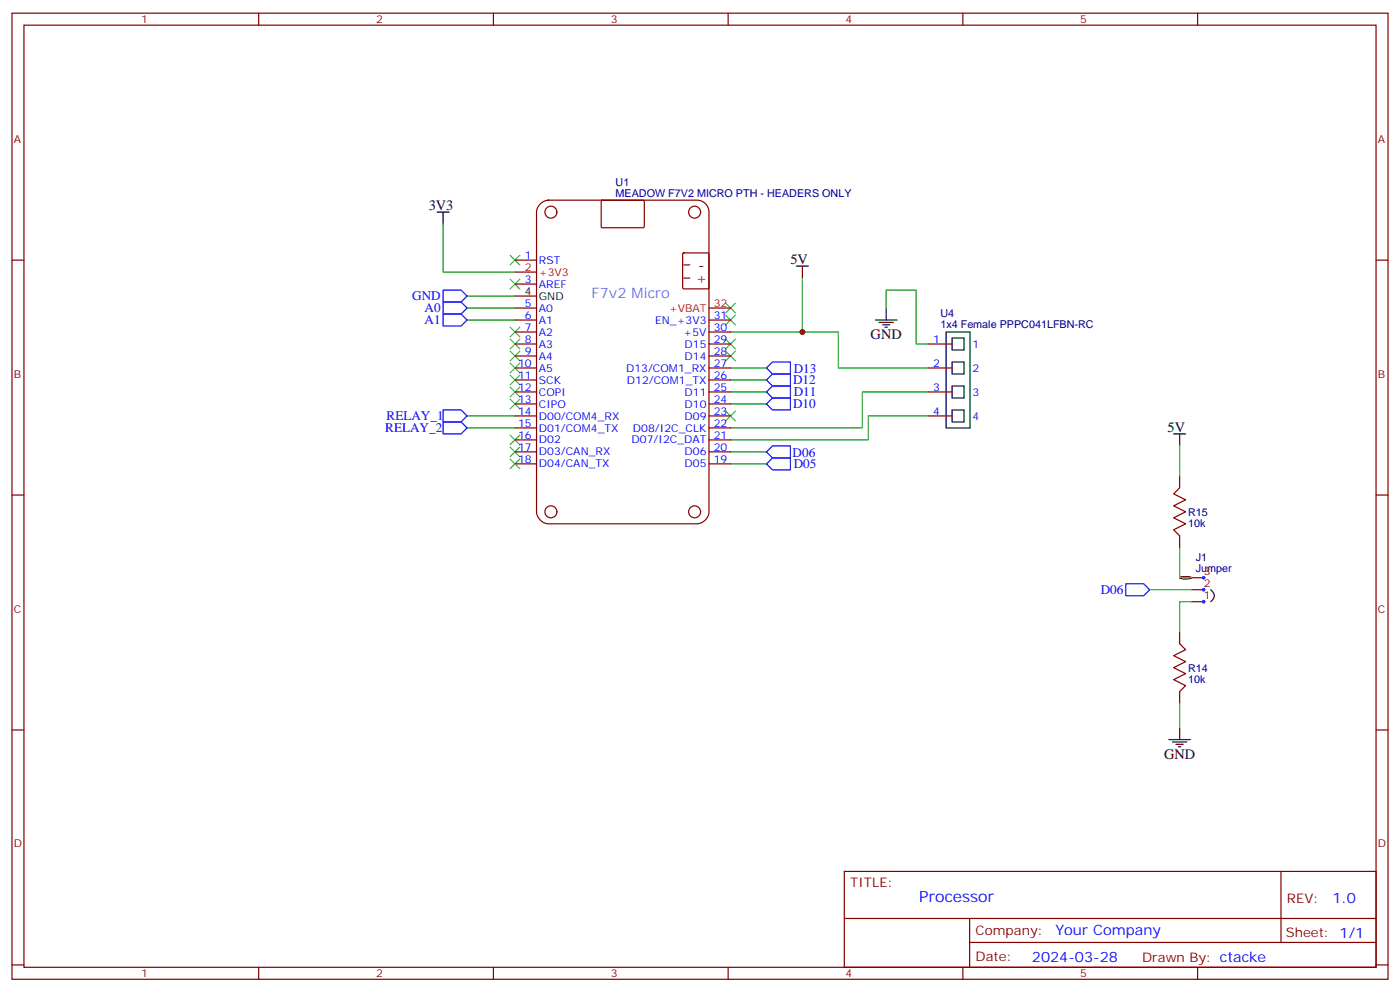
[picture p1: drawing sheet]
<svg xmlns="http://www.w3.org/2000/svg" width="412mm" height="292mm" viewBox="0 0 412 292" stroke-linecap="round" stroke-linejoin="round" font-family="sans-serif">
<g fill="none" stroke="#870000" stroke-width=".35">
<path d="M3.5 3.9h405.4v284.3h-405.4zM7.1 7.4h398.2v277.3h-398.2zM76.2 3.9v3.5M145.3 3.9v3.5M214.5 3.9v3.5M283.6 3.9v3.5M352.8 3.9v3.5M159.2 59.9a3.6 3.6 0 0 1 2.4-1h43.7a3.5 3.5 0 0 1 3.5 3.5v88.2a3.8 3.8 0 0 1-3.5 3.6h-43.7a3.8 3.8 0 0 1-3.6-3.6v-88.2a3.5 3.5 0 0 1 1.2-2.5zM177.2 59.1l.2-.2 12.2 .1 .2 .3-.1 7.6-.3 .1h-12.1l-.2-.3zM3.5 76.6h3.6M151.7 76.6h6.3M201.1 74.6l.3-.2h7.1l.3 .2v10.1l-.1 .3h-7.3l-.3-.2z"/>
<path d="M201.4 78h1.8M405.3 76.6h3.6M151.7 97.7h6.3M151.7 94.2h6.3M151.7 90.7h6.3M151.7 87.1h6.3M151.7 83.6h6.3M151.7 80.1h6.3M201.4 81.8h1.8M208.8 97.7h6.4M208.8 94.2h6.4M208.8 90.7h6.4"/>
<path d="M151.7 101.2h6.3M151.7 108.3h6.3M151.7 115.4h6.3M151.7 118.9h6.3M151.7 111.8h6.3M151.7 104.8h6.3M208.8 101.2h6.4M208.8 108.3h6.4M208.8 115.4h6.4M208.8 118.9h6.4M208.8 111.8h6.4M208.8 104.8h6.4"/>
<path d="M273.4 101.2h7.1M273.4 108.3h7.1M273.4 115.4h7.1M151.7 122.4h6.3M151.7 136.5h6.3M151.7 133h6.3M151.7 129.5h6.3M151.7 125.9h6.3M208.8 122.4h6.4M208.8 136.5h6.4M208.8 133h6.4M208.8 129.5h6.4"/>
<path d="M208.8 125.9h6.4M273.4 122.4h7.1M3.5 145.7h3.6M347.5 140.1v3.5l-1.8 1.7 3.5 1.8-3.5 1.8 3.5 1.7-3.5 1.8 3.5 1.8-3.5 1.7 1.8 1.8v3.5M405.3 145.7h3.6M351 170h3.5M351 173.6h3.5M351 177.1h3.5M347.5 185.9v3.5l1.7 1.8-3.5 1.8 3.5 1.7-3.5 1.8 3.5 1.8-3.5 1.7 3.5 1.8-1.7 1.8v3.5M3.5 214.8h3.6M405.3 214.8h3.6M248.7 256.5h156.6v28.2h-156.6z"/>
<path d="M377.3 256.5v20.9M248.7 270.3h156.5M285.6 277.4h119.6M285.6 270.3v14.1M3.5 284h3.6M76.2 284.7v3.5M145.3 284.7v3.5M214.5 284.7v3.5M283.6 284.7v3.5M352.8 284.7v3.5M405.3 284h3.6"/>
<circle cx="162.3" cy="62.4" r="1.76"/>
<circle cx="204.6" cy="62.4" r="1.76"/>
<circle cx="162.3" cy="150.6" r="1.76"/>
<circle cx="204.6" cy="150.6" r="1.76"/>
</g>
<g fill="none" stroke="#00f" stroke-width=".35">
<path d="M130.5 92.4h5.3l1.8 1.8-1.8 1.8h-5.3zM130.5 88.9h5.3l1.8 1.8-1.8 1.7h-5.3zM130.5 85.4h5.3l1.8 1.7-1.8 1.8h-5.3zM225.8 108.3l1.7-1.8h5.3v3.6h-5.3zM225.8 111.8l1.7-1.7h5.3v3.5h-5.3zM225.8 115.4l1.7-1.8h5.3v3.5h-5.3zM225.8 118.9l1.7-1.8h5.3v3.5h-5.3zM130.5 120.6h5.3l1.8 1.8-1.8 1.8h-5.3zM130.5 124.2h5.3l1.8 1.7-1.8 1.8h-5.3zM225.8 136.5l1.7-1.7h5.3v3.5h-5.3zM225.8 133l1.7-1.8h5.3v3.6h-5.3zM331.6 171.8h5.3l1.8 1.8-1.8 1.7h-5.3z"/>
<circle cx="354.5" cy="177.1" r=".35"/>
<circle cx="354.5" cy="173.6" r=".35"/>
<circle cx="354.5" cy="170" r=".35"/>
</g>
<g fill="none" stroke="#000" stroke-width=".35">
<path d="M128.8 62.4h3.5M130.5 62.4v3.6M234.6 78.3h3.5M236.4 78.3v3.5M257.9 94.2h6.3M258.9 94.9h4.3M260 95.6h2.1M260.7 96.3h.7M261.1 90.7v3.5M278.7 97.7h7.1v28.2h-7.1zM280.5 99.5h3.5v3.5h-3.5zM280.5 106.5h3.5v3.6h-3.5z"/>
<path d="M280.5 113.6h3.5v3.5h-3.5zM280.5 120.6h3.5v3.6h-3.5zM345.7 127.7h3.5M347.5 127.7v3.5M347.6 169.9a5.1 5.1 0 0 1 3.4 .1 4.6 4.6 0 0 1-3.5 0zM356.7 173.6a2.01 2.01 0 0 1 0 3.5M344.3 217.7h6.4M345.4 218.4h4.2M346.4 219.1h2.1M347.1 219.8h.7M347.5 214.1v3.6"/>
</g>
<g fill="none" stroke="#008700" stroke-width=".35">
<path d="M130.5 66v14.1h21.2M137.6 94.2h14.1M137.6 90.7h14.1M137.6 87.1h14.1M236.4 81.8v15.9h-21.2M236.4 97.7h10.5v10.6h26.5M261.1 90.7v-5.3h8.8v15.8h3.5M215.2 118.9h10.6M215.2 115.4h10.6M215.2 111.8h10.6M215.2 108.3h10.6M273.4 115.4h-19.4v10.5h-38.8"/>
<path d="M137.6 125.9h14.1M137.6 122.4h14.1M215.2 133h10.6M215.2 136.5h10.6M273.4 122.4h-17.6v7.1h-40.6M347.5 131.2v8.9M338.7 173.6h12.3M347.5 161.2v8.8h3.5M351 177.1h-3.5v8.8M347.5 207.1v7"/>
</g>
<g fill="none" stroke="#3c3" stroke-width=".35">
<path d="M150.3 75.1l2.8 2.9M153.1 75.1l-2.8 2.9M150.3 82.2l2.8 2.8M150.3 96.3l2.8 2.8M150.3 99.8l2.8 2.9M153.1 82.2l-2.8 2.8M153.1 96.3l-2.8 2.8M153.1 99.8l-2.8 2.9M213.8 99.8l2.8 2.9M213.8 92.8l2.8 2.8M213.8 89.3l2.8 2.8M216.6 99.8l-2.8 2.9"/>
<path d="M216.6 92.8l-2.8 2.8M216.6 89.3l-2.8 2.8M150.3 103.4l2.8 2.8M150.3 106.9l2.8 2.8M150.3 110.4l2.8 2.8M150.3 113.9l2.8 2.9M150.3 117.5l2.8 2.8M153.1 103.4l-2.8 2.8M153.1 106.9l-2.8 2.8M153.1 110.4l-2.8 2.8M153.1 113.9l-2.8 2.9M153.1 117.5l-2.8 2.8"/>
<path d="M213.8 103.4l2.8 2.8M216.6 103.4l-2.8 2.8M150.3 128.1l2.8 2.8M150.3 131.6l2.8 2.8M150.3 135.1l2.8 2.8M153.1 128.1l-2.8 2.8M153.1 131.6l-2.8 2.8M153.1 135.1l-2.8 2.8M213.8 121l2.8 2.8M216.6 121l-2.8 2.8"/>
</g>
<circle cx="236.4" cy="97.7" r=".88" fill="#c00"/>
<text font-size="4.6" fill="#00f" x="270.8" y="265.5">Processor</text>
<g font-size="4.2">
<text x="126.3" y="61.7">3V3</text>
<text x="232.8" y="77.6">5V</text>
<text x="205.7" y="79.4">-</text>
<text x="256.5" y="99.8">GND</text>
<text x="344" y="127">5V</text>
<text x="342.9" y="223.3">GND</text>
</g>
<text font-size="4.2" fill="#f00" x="205" y="83.3">+</text>
<text font-size="4.2" fill="#23abe3" x="174.3" y="87.8">F7v2 Micro</text>
<g font-size="4.2" fill="#00f">
<text x="392.5" y="265.7">1.0</text>
<text x="310.9" y="275.3">Your Company</text>
<text x="304" y="283.1">2024-03-28</text>
</g>
<g font-size="3.9" fill="#00f">
<text x="121.4" y="88.4">GND</text>
<text x="125.1" y="95.4">A1</text>
<text x="125.1" y="91.9">A0</text>
<text x="233.6" y="113.2">D12</text>
<text x="233.8" y="109.6">D13</text>
<text x="233.8" y="116.7">D11</text>
<text x="113.9" y="123.6">RELAY_1</text>
<text x="233.6" y="120.2">D10</text>
<text x="113.5" y="127.2">RELAY_2</text>
<text x="233.5" y="134.4">D06</text>
<text x="233.8" y="137.9">D05</text>
<text x="324.2" y="174.8">D06</text>
</g>
<g font-size="3.9" fill="#800">
<text x="250.5" y="261.1">TITLE:</text>
<text x="379.1" y="265.7">REV:</text>
<text x="287.4" y="275.3">Company:</text>
<text x="378.7" y="275.9">Sheet: 1/1</text>
<text x="287.4" y="282.9">Date:</text>
<text x="336.4" y="283">Drawn By: ctacke</text>
</g>
<g font-size="3.2" fill="#800">
<text x="41.6" y="6.9">1</text>
<text x="110.8" y="6.9">2</text>
<text x="179.9" y="6.9">3</text>
<text x="249.1" y="6.9">4</text>
<text x="318.2" y="6.9">5</text>
<text x="4.1" y="42">A</text>
<text x="405.9" y="42">A</text>
<text x="4.1" y="111.1">B</text>
<text x="405.9" y="111.1">B</text>
<text x="354.6" y="169.3">3</text>
<text x="354.6" y="172.9">2</text>
<text x="354.6" y="176.4">1</text>
<text x="4.1" y="180.3">C</text>
<text x="405.9" y="180.3">C</text>
<text x="4.1" y="249.4">D</text>
<text x="405.9" y="249.4">D</text>
<text x="41.6" y="287.7">1</text>
<text x="110.8" y="287.7">2</text>
<text x="179.9" y="287.7">3</text>
<text x="249.1" y="287.7">4</text>
<text x="318.2" y="287.7">5</text>
</g>
<g font-size="3.2" fill="#000080">
<text x="181.3" y="57.9">MEADOW F7V2 MICRO PTH - HEADERS ONLY</text>
<text x="181.3" y="54.7">U1</text>
<text x="277" y="93.4">U4</text>
<text x="277" y="96.7">1x4 Female PPPC041LFBN-RC</text>
<text x="350" y="155">10k</text>
<text x="350" y="151.8">R15</text>
<text x="352.3" y="165">J1</text>
<text x="352.3" y="168.3">Jumper</text>
<text x="350" y="197.7">R14</text>
<text x="350" y="200.9">10k</text>
</g>
<g font-size="3.2" fill="#00f">
<text x="154.6" y="76.2">1</text>
<text x="158.7" y="77.6">RST</text>
<text x="154.6" y="83.3">3</text>
<text x="158.7" y="84.7">AREF</text>
<text x="154.6" y="93.8">6</text>
<text x="154.6" y="90.3">5</text>
<text x="158.7" y="95.2">A1</text>
<text x="158.7" y="91.7">A0</text>
<text x="192.9" y="95.2">EN_+3V3</text>
<text x="210.3" y="93.8">31</text>
<text x="154.6" y="100.9">8</text>
<text x="154.6" y="97.4">7</text>
<text x="158.7" y="98.8">A2</text>
<text x="201.4" y="98.8">+5V</text>
<text x="210.3" y="100.9">29</text>
<text x="210.3" y="97.4">30</text>
<text x="274.9" y="100.9">1</text>
<text x="152.6" y="107.9">10</text>
<text x="154.6" y="104.4">9</text>
<text x="158.7" y="105.8">A4</text>
<text x="158.7" y="102.3">A3</text>
<text x="201.7" y="105.8">D14</text>
<text x="201.7" y="102.3">D15</text>
<text x="210.3" y="107.9">27</text>
<text x="210.3" y="104.4">28</text>
<text x="274.9" y="107.9">2</text>
<text x="286.5" y="102.3">1</text>
<text x="152.6" y="111.5">11</text>
<text x="158.7" y="112.9">SCK</text>
<text x="158.7" y="109.4">A5</text>
<text x="184.4" y="109.4">D13/COM1_RX</text>
<text x="184.7" y="112.9">D12/COM1_TX</text>
<text x="210.3" y="111.5">26</text>
<text x="286.5" y="109.4">2</text>
<text x="152.6" y="118.5">13</text>
<text x="152.6" y="115">12</text>
<text x="158.7" y="119.9">CIPO</text>
<text x="158.7" y="116.4">COPI</text>
<text x="201.7" y="119.9">D10</text>
<text x="201.7" y="116.4">D11</text>
<text x="210.3" y="118.5">24</text>
<text x="210.3" y="115">25</text>
<text x="274.9" y="115">3</text>
<text x="286.5" y="116.4">3</text>
<text x="152.6" y="125.6">15</text>
<text x="152.6" y="122.1">14</text>
<text x="158.7" y="123.5">D00/COM4_RX</text>
<text x="201.7" y="123.5">D09</text>
<text x="210.3" y="125.6">22</text>
<text x="210.3" y="122.1">23</text>
<text x="274.9" y="122.1">4</text>
<text x="286.5" y="123.5">4</text>
<text x="152.6" y="129.1">16</text>
<text x="158.7" y="130.5">D02</text>
<text x="158.7" y="127">D01/COM4_TX</text>
<text x="186.1" y="130.5">D07/I2C_DAT</text>
<text x="186.5" y="127">D08/I2C_CLK</text>
<text x="210.3" y="129.1">21</text>
<text x="152.6" y="136.2">18</text>
<text x="152.6" y="132.6">17</text>
<text x="158.7" y="137.6">D04/CAN_TX</text>
<text x="158.7" y="134.1">D03/CAN_RX</text>
<text x="201.7" y="137.6">D05</text>
<text x="201.7" y="134.1">D06</text>
<text x="210.3" y="136.2">19</text>
<text x="210.3" y="132.6">20</text>
</g>
<g font-size="3.2" fill="#f00">
<text x="154.6" y="79.7">2</text>
<text x="158.7" y="81.1">+3V3</text>
<text x="197.1" y="91.7">+VBAT</text>
<text x="210.3" y="90.3">32</text>
</g>
<g font-size="3.2">
<text x="154.6" y="86.8">4</text>
<text x="158.7" y="88.2">GND</text>
</g>
</svg>
